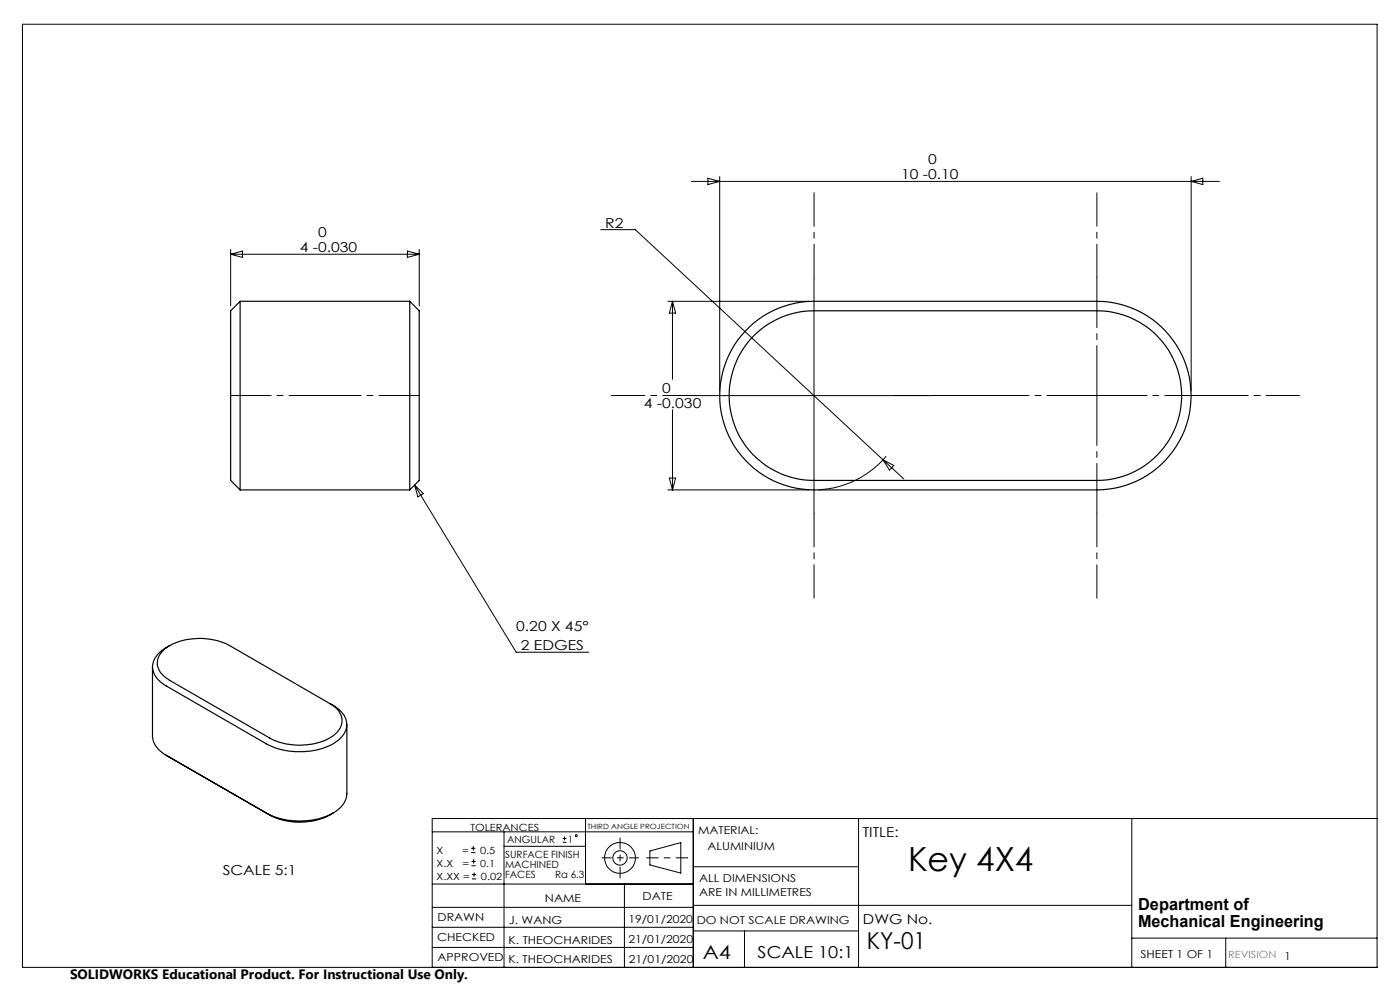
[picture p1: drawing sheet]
<svg xmlns="http://www.w3.org/2000/svg" width="297mm" height="210mm" viewBox="0 0 297 210" stroke-linecap="round" stroke-linejoin="round" font-family="sans-serif">
<g fill="none" stroke="#000" stroke-width=".21">
<path d="M4.8 5.1h287.3v200.1h-287.3zM146.7 38.5h112M150.2 37.8l2.5 .7-2.5 .6zM152.7 37.5v45.4M252.7 37.5v45.4M252.7 38.5l2.5-.7v1.3zM48.9 52.9v12M48.9 53.9h40M48.9 53.9l2.5-.6v1.3zM86.4 53.3l2.5 .6-2.5 .7zM88.9 52.9v12M127.5 48.7h7.3l52.5 48.8"/>
<path d="M172.7 58.9v50M141.7 63.9h30M142.7 63.9v16.6M142.7 63.9l.6 2.5h-1.3zM142.7 86.9v17M147.7 83.9h50M187.3 97.5l4.4 4.1M187.3 97.5l2.3 1.2-.9 1zM188 96.8a19.8 19.8 0 0 1-14.3 7.1M87.9 102.9l1.9 1.8-1.1 .7zM87.9 102.9l21.6 35.5h15.4M141.7 103.9h30"/>
<path d="M142 101.4h1.3l-.6 2.5zM91.7 176.5h55.4M99.9 179.9h1M100.4 179.5v.9M106.9 176.5v28.7M106.9 179.5h17.3M119.3 178.7h.9M119.3 177.9h.9M119.8 177.4v.9M124.2 173.6v13.9M147.1 173.6v31.6M182.1 173.6v31.6"/>
<path d="M240.1 173.6v31.6M292.1 173.6h-200.4v31.6M91.7 196.7h55.4M91.7 192.5h55.4M91.7 187.5h55.4M99.9 180.9h1M100 183.6h.9M100 182.7h.9M100.1 186.4h.9M100.1 185.5h.9M100.5 182.3v.9M100.6 185.1v.9"/>
<path d="M132.5 187.5v17.7M137.9 180.5l6.5-1.8v6.5l-6.5-1.7zM147.1 183.9h35M147.1 197.5h35M147.1 192h93M157.9 197.5v7.7M240.1 199h52M260 199v6.2M91.7 201h55.4"/>
<circle cx="122.2" cy="177.3" r=".2"/>
<circle cx="131.5" cy="182" r="1.52"/>
<circle cx="131.5" cy="182" r="3.3"/>
</g>
<path d="M145.9 182h-8.7" fill="none" stroke="#000" stroke-width=".21" stroke-dasharray="15.2 1.3 1.3 1.3" stroke-dashoffset="12.8"/>
<path d="M131.5 177.7v8.6" fill="none" stroke="#000" stroke-width=".21" stroke-dasharray="15.2 1.3 1.3 1.3" stroke-dashoffset="12.9"/>
<path d="M127.7 182h7.8" fill="none" stroke="#000" stroke-width=".21" stroke-dasharray="15.2 1.3 1.3 1.3" stroke-dashoffset="13.3"/>
<path d="M172.7 58.9v-18M232.7 58.9v-18M147.7 83.9h-18M197.7 83.9h18M207.7 83.9h-18M257.7 83.9h18M172.7 108.9v18M232.7 108.9v18" fill="none" stroke="#000" stroke-width=".21" stroke-dasharray="15.2 1.3 1.3 1.3" stroke-dashoffset="8.1"/>
<path d="M232.7 83.9v-25M232.7 83.9h-25M232.7 83.9v25M232.7 83.9h25" fill="none" stroke="#000" stroke-width=".21" stroke-dasharray="15.2 1.3 1.3 1.3" stroke-dashoffset="4.6"/>
<path d="M89 83.9h-40" fill="none" stroke="#000" stroke-width=".21" stroke-dasharray="15.2 1.3 1.3 1.3" stroke-dashoffset="6.7"/>
<g fill="none" stroke="#000" stroke-width=".25">
<path d="M50.9 63.9v40M50.9 63.9l-2 2v36l2 2M50.9 63.9h36M86.9 63.9v40M86.9 63.9l2 2v36l-2 2M159 69.3a20 20 0 0 1 13.7-5.4h60a20 20 0 0 1 20 20 20 20 0 0 1-20 20h-60a20 20 0 0 1-18.6-12.6 20 20 0 0 1 4.9-22zM159.7 71.4a18 18 0 0 1 13-5.5h60a18 18 0 0 1 18 18 18 18 0 0 1-18 18h-60a18 18 0 0 1-16.6-11 18 18 0 0 1 3.6-19.5zM50.9 103.9h36M34.7 137.9a12.9 12.9 0 0 1 11-2.1l2.1 .7 .9 .4 21.2 12.3a3.9 3.9 0 0 1 2.3 5.1 8.9 8.9 0 0 1-7.3 3.7 13.1 13.1 0 0 1-7.7-1.4l-21.2-12.3a4.3 4.3 0 0 1-2.6-4.1l.3-1zM36 136.9a5.5 5.5 0 0 0-3.7 4.7 5.2 5.2 0 0 0 3 3.9l21.2 12.3a15.6 15.6 0 0 0 14.6-.3 4.4 4.4 0 0 0 2.2-5.1 6.7 6.7 0 0 0-3.4-3.2M32.3 141.5v14.6a4.9 4.9 0 0 0 3 4.1M73.6 153.7v14.7a5.6 5.6 0 0 1-3.9 4.6 15.8 15.8 0 0 1-13.2-.5"/>
<path d="M35.3 160.2l21.9 12.7a14 14 0 0 0 13.5-.4M35.3 160.2l.7 .4"/>
</g>
<text font-size="7.1" x="192.6" y="184.8">Key 4X4</text>
<text font-size="4.9" x="183.9" y="201.4">KY-01</text>
<text font-size="4.1" x="149.1" y="203.3">A4</text>
<g font-size="3.5">
<text x="241.4" y="193.1">Department of</text>
<text x="241.4" y="196.6">Mechanical Engineering</text>
<text x="160.7" y="203.2">SCALE 10:1</text>
</g>
<g font-size="2.9">
<text x="196.9" y="34.8">0</text>
<text x="191.2" y="38">10 -0.10</text>
<text x="63.6" y="53.5">4 -0.030</text>
<text x="67.5" y="50.3">0</text>
<text x="128.4" y="48.3">R2</text>
<text x="140.5" y="83.3">0</text>
<text x="136.6" y="86.5">4 -0.030</text>
<text x="109.5" y="134">0.20 X 45°</text>
<text x="110.5" y="137.9">2 EDGES</text>
<text x="183" y="177.5">TITLE:</text>
<text x="47.2" y="185.5">SCALE 5:1</text>
<text x="183.1" y="196">DWG No.</text>
<text x="14.9" y="207.6">SOLIDWORKS Educational Product. For Instructional Use Only.</text>
</g>
<g font-size="2.3">
<text x="148.1" y="177">MATERIAL:</text>
<text x="150.1" y="180.4">ALUMINIUM</text>
<text x="115.6" y="191.3">NAME</text>
<text x="136.3" y="191">DATE</text>
<text x="148.3" y="187.1">ALL DIMENSIONS</text>
<text x="148.3" y="190.1">ARE IN MILLIMETRES</text>
<text x="92.8" y="195.5">DRAWN</text>
<text x="107.9" y="196">J. WANG</text>
<text x="133.3" y="195.8">19/01/2020</text>
<text x="147.8" y="195.9">DO NOT SCALE DRAWING</text>
<text x="92.8" y="199.5">CHECKED</text>
<text x="92.8" y="203.9">APPROVED</text>
<text x="107.9" y="200.2">K. THEOCHARIDES</text>
<text x="133.3" y="200.1">21/01/2020</text>
<text x="242" y="203.2">SHEET 1 OF 1</text>
<text x="272.5" y="203.7">1</text>
<text x="107.9" y="204.3">K. THEOCHARIDES</text>
<text x="133.4" y="204.3">21/01/2020</text>
</g>
<g font-size="2.1">
<text x="99.8" y="176.2">TOLERANCES</text>
<text x="107.6" y="178.8">ANGULAR</text>
<text x="120.5" y="178.8">1</text>
<text x="92.6" y="181.1">X</text>
<text x="92.6" y="183.9">X.X</text>
<text x="98" y="181.1">=</text>
<text x="98.1" y="183.9">=</text>
<text x="101.8" y="181.1">0.5</text>
<text x="101.9" y="183.9">0.1</text>
<text x="107.2" y="182">SURFACE FINISH</text>
<text x="107.2" y="184.1">MACHINED</text>
<text x="92.6" y="186.7">X.XX =</text>
<text x="102" y="186.7">0.02</text>
<text x="107.2" y="186.2">FACES</text>
<text x="117.8" y="186.2">Ra 6.3</text>
</g>
<text font-size="2.1" fill="#808080" x="260.6" y="203.2">REVISION</text>
<text font-size="1.5" x="124.6" y="175.8">THIRD ANGLE PROJECTION</text>
</svg>
